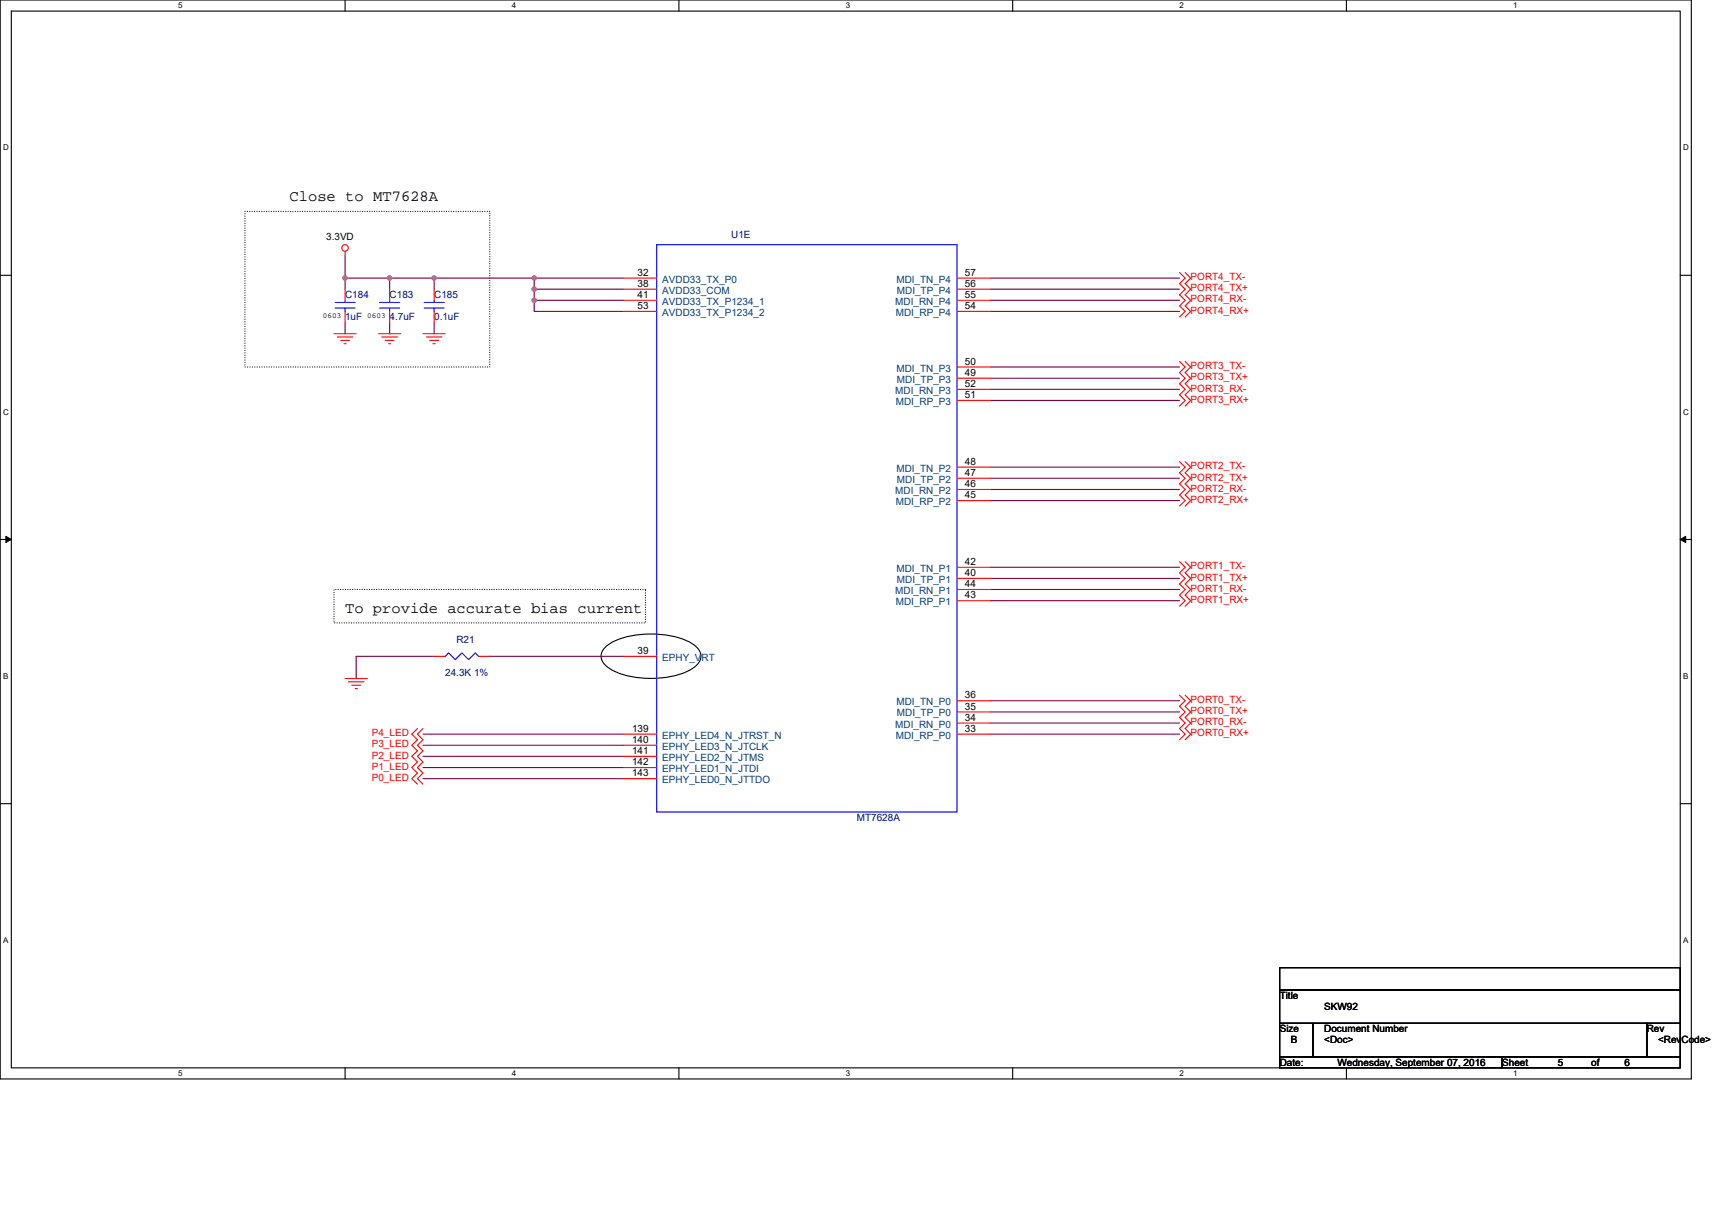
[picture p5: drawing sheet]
<svg xmlns="http://www.w3.org/2000/svg" width="297mm" height="210mm" viewBox="0 0 297 210" stroke-linecap="round" stroke-linejoin="round" font-family="sans-serif">
<path d="M0 0h293.5v187.2h-293.5zM2 1.9h289.5v183.4h-289.5z" fill="none" stroke="#000" stroke-width=".19"/>
<g fill="#fff">
<path d="M30.9 .2h.8v1.6h-.8z"/>
<path d="M30.9 185.5h.8v1.6h-.8z"/>
</g>
<path d="M59.9 0v1.9M59.9 185.3v1.9" fill="none" stroke="#000" stroke-width=".19"/>
<g fill="#fff">
<path d="M88.8 .2h.8v1.6h-.8z"/>
<path d="M88.8 185.5h.8v1.6h-.8z"/>
</g>
<path d="M117.8 0v1.9M117.8 185.3v1.9" fill="none" stroke="#000" stroke-width=".19"/>
<g fill="#fff">
<path d="M146.7 .2h.8v1.6h-.8z"/>
<path d="M146.7 185.5h.8v1.6h-.8z"/>
</g>
<path d="M175.7 0v1.9M175.7 185.3v1.9" fill="none" stroke="#000" stroke-width=".19"/>
<g fill="#fff">
<path d="M204.7 .2h.7v1.6h-.7z"/>
<path d="M204.7 185.5h.7v1.6h-.7z"/>
</g>
<path d="M233.6 0v1.9M233.6 185.3v1.9" fill="none" stroke="#000" stroke-width=".19"/>
<g fill="#fff">
<path d="M262.6 .2h.7v1.6h-.7z"/>
<path d="M262.6 185.5h.7v1.6h-.7z"/>
<path d="M.5 24.8h1v1.6h-1z"/>
<path d="M292 24.8h1v1.6h-1z"/>
<path d="M.5 70.7h1v1.5h-1z"/>
<path d="M292 70.7h1v1.5h-1z"/>
</g>
<path d="M0 47.8h2M291.5 47.8h2" fill="none" stroke="#000" stroke-width=".19"/>
<g fill="#fff">
<path d="M.5 116.5h.9v1.6h-.9z"/>
<path d="M292 116.5h.9v1.6h-.9z"/>
</g>
<path d="M0 93.6h2M291.5 93.6h2" fill="none" stroke="#000" stroke-width=".19"/>
<path d="M1 93.1l1 .5-1 .5zM291.5 93.6l1-.5v1z" fill="#000" stroke="#000" stroke-width=".17"/>
<g fill="#fff">
<path d="M.5 162.4h.9v1.5h-.9z"/>
<path d="M292 162.4h.9v1.5h-.9z"/>
</g>
<path d="M105.1 112.2a12.1 12.1 0 0 1 7.8-2.2 12.2 12.2 0 0 1 7.9 2.2 2.04 2.04 0 0 1 0 3.3 12.2 12.2 0 0 1-7.9 2.2 12.2 12.2 0 0 1-7.8-2.2 2.04 2.04 0 0 1 0-3.3zM0 139.5h2M291.5 139.5h2M222 167.9h69.5v3.9h-69.5zM222 171.8h69.5v5.8h-69.5zM222 177.6h5.8v5.8h-5.8zM227.8 177.6h57.9v5.8h-57.9zM285.7 177.6h5.8v5.8h-5.8zM222 183.4h38.6v1.9h-38.6zM260.6 183.4h30.9v1.9h-30.9z" fill="none" stroke="#000" stroke-width=".19"/>
<path d="M42.5 36.7h42.5v27h-42.5zM58 102.3h54v5.8h-54z" fill="none" stroke="#000" stroke-width=".19" stroke-dasharray="0 .4"/>
<g fill="none" stroke="#800040" stroke-width=".19">
<path d="M59.9 56v1.9M59.9 48.3v1.9M59.9 48.3h7.7M59.9 44.4v3.9M67.6 48.3h7.7v1.9M67.6 56v1.9M67.6 48.3v1.9M75.3 56v1.9M75.3 48.3h17.4M92.7 48.3h15.4M92.7 52.1v1.9h15.4M92.7 50.2v1.9h15.4"/>
<path d="M92.7 48.3v1.9h15.4M171.8 48.3h32.9M171.8 50.2h32.9M171.8 52.1h32.9M171.8 54h32.9M171.8 63.7h32.9M171.8 65.6h32.9M171.8 67.6h32.9M171.8 69.5h32.9M171.8 81.1h32.9M171.8 83h32.9M171.8 84.9h32.9"/>
<path d="M171.8 86.9h32.9M171.8 98.4h32.9M75.3 113.9h-13.5v3.9M85 113.9h23.1M171.8 100.4h32.9M171.8 102.3h32.9M171.8 104.2h32.9M73.4 127.4h34.7M73.4 129.3h34.7M73.4 131.3h34.7M73.4 133.2h34.7M73.4 135.1h34.7"/>
<path d="M171.8 121.6h32.9M171.8 123.5h32.9M171.8 125.5h32.9M171.8 127.4h32.9"/>
</g>
<g fill="#f0f" stroke="#f0f" stroke-width=".19">
<circle cx="67.6" cy="48.2" r=".38"/>
<circle cx="59.9" cy="48.2" r=".38"/>
<circle cx="92.7" cy="48.2" r=".38"/>
<circle cx="92.7" cy="52.1" r=".38"/>
<circle cx="75.3" cy="48.2" r=".38"/>
<circle cx="92.7" cy="50.2" r=".38"/>
</g>
<g fill="none" stroke="#f00" stroke-width=".19">
<path d="M58 57.9h3.8M58.5 58.5h2.7M59.1 59.1h1.5M59.7 59.6h.4M59.9 43.6v.8M59.9 50.2v1.9M59.9 54v2M65.7 57.9h3.8M66.2 58.5h2.8M66.8 59.1h1.6M67.4 59.6h.4M67.6 50.2v1.9"/>
<path d="M67.6 54v2M73.4 57.9h3.9M74 58.5h2.7M74.5 59.1h1.6M75.1 59.6h.4M75.3 50.2v1.9M75.3 54v2M108.1 48.3h5.8M108.1 50.2h5.8M108.1 52.1h5.8M108.1 54h5.8M166 48.3h5.8"/>
<path d="M166 50.2h5.8M166 52.1h5.8M166 54h5.8M204.7 47.3l.9 1-.9 .9 .9 1-.9 1 .9 .9-.9 1 .9 .9-.9 1M205.6 47.3l1 1-1 .9 1 1-1 1 1 .9-1 1 1 .9-1 1M166 63.7h5.8M166 65.6h5.8M166 67.6h5.8M166 69.5h5.8M204.7 62.7l.9 1-.9 1 .9 .9-.9 1 .9 1-.9 .9 .9 1-.9 1M205.6 62.7l1 1-1 1 1 .9-1 1 1 1-1 .9 1 1-1 1M166 81.1h5.8"/>
<path d="M166 83h5.8M166 84.9h5.8M166 86.9h5.8M166 98.4h5.8M204.7 97.5l.9 .9-.9 1 .9 1-.9 .9 .9 1-.9 1 .9 .9-.9 1M204.7 80.1l.9 1-.9 .9 .9 1-.9 1 .9 .9-.9 1 .9 1-.9 .9M205.6 97.5l1 .9-1 1 1 1-1 .9 1 1-1 1 1 .9-1 1M205.6 80.1l1 1-1 .9 1 1-1 1 1 .9-1 1 1 1-1 .9M59.9 117.8h3.8M60.4 118.3h2.8M61 118.9h1.6M61.6 119.5h.4"/>
<path d="M75.3 113.9h2M83 113.9h2M108.1 113.9h5.8M166 100.4h5.8M166 102.3h5.8M166 104.2h5.8M72.4 126.4l-.9 1 .9 1-.9 .9 .9 1-.9 1 .9 .9-.9 1 .9 1-.9 .9 .9 1M73.4 126.4l-1 1 1 1-1 .9 1 1-1 1 1 .9-1 1 1 1-1 .9 1 1M108.1 127.4h5.8M108.1 129.3h5.8M108.1 131.3h5.8M108.1 133.2h5.8"/>
<path d="M108.1 135.1h5.8M166 121.6h5.8M166 123.5h5.8M166 125.5h5.8M166 127.4h5.8M204.7 120.7l.9 .9-.9 1 .9 .9-.9 1 .9 1-.9 .9 .9 1-.9 1M205.6 120.7l1 .9-1 1 1 .9-1 1 1 1-1 .9 1 1-1 1"/>
<circle cx="59.9" cy="43" r=".57"/>
</g>
<g fill="none" stroke="#00f" stroke-width=".19">
<path d="M58.1 53.5h3.5M58.1 52.5h3.5M59.9 52.1v.4M59.9 53.5v.5M65.9 53.5h3.4M65.9 52.5h3.4M67.6 52.1v.4M67.6 53.5v.5M73.6 53.5h3.5M73.6 52.5h3.5M75.3 52.1v.4M75.3 53.5v.5"/>
<path d="M113.9 42.5h52.1v98.4h-52.1zM77.3 113.9l.5-.6 1.2 1.2 1.2-1.2 1.1 1.2 1.2-1.2 .5 .6"/>
</g>
<g font-size="2.7">
<text x="50.2" y="35">Close to MT7628A</text>
<text x="59.9" y="106.4">To provide accurate bias current</text>
</g>
<g font-size="1.7">
<text x="56.6" y="41.7">3.3VD</text>
<text x="110.6" y="47.9">32</text>
<text x="167.4" y="47.9">57</text>
<text x="110.6" y="49.8">38</text>
<text x="110.6" y="51.7">41</text>
<text x="110.6" y="53.6">53</text>
<text x="167.4" y="49.8">56</text>
<text x="167.4" y="53.6">54</text>
<text x="167.4" y="51.7">55</text>
<text x="167.4" y="65.2">49</text>
<text x="167.4" y="63.3">50</text>
<text x="167.4" y="69.1">51</text>
<text x="167.4" y="67.2">52</text>
<text x="167.4" y="82.6">47</text>
<text x="167.4" y="80.7">48</text>
<text x="167.4" y="86.5">45</text>
<text x="167.4" y="84.5">46</text>
<text x="167.4" y="100">40</text>
<text x="167.4" y="98">42</text>
<text x="167.4" y="101.9">44</text>
<text x="167.4" y="103.8">43</text>
<text x="110.6" y="113.5">39</text>
<text x="167.4" y="123.1">35</text>
<text x="167.4" y="121.2">36</text>
<text x="167.4" y="125.1">34</text>
<text x="109.7" y="127">139</text>
<text x="109.7" y="128.9">140</text>
<text x="109.7" y="130.9">141</text>
<text x="167.4" y="127">33</text>
<text x="109.7" y="132.8">142</text>
<text x="109.7" y="134.7">143</text>
<text x="222" y="173.4">Title</text>
<text x="222" y="179.1">Size</text>
<text x="229.8" y="179.1">Document Number</text>
<text x="229.8" y="175.3">SKW92</text>
<text x="285.7" y="179.1">Rev</text>
<text x="222" y="184.9">Date:</text>
<text x="224" y="181.1">B</text>
<text x="229.8" y="181.1">&lt;Doc&gt;</text>
<text x="232.1" y="184.9">Wednesday, September 07, 2016</text>
<text x="260.6" y="184.9">Sheet</text>
<text x="270.3" y="184.9">5</text>
<text x="276.1" y="184.9">of</text>
<text x="281.9" y="184.9">6</text>
<text x="287.7" y="181.1">&lt;RevCode&gt;</text>
</g>
<g font-size="1.7" fill="#000080">
<text x="126.9" y="41.3">U1E</text>
<text x="59.9" y="51.7">C184</text>
<text x="67.6" y="51.7">C183</text>
<text x="75.3" y="51.7">C185</text>
<text x="59.9" y="55.6">1uF</text>
<text x="67.6" y="55.6">4.7uF</text>
<text x="75.3" y="55.6">0.1uF</text>
<text x="79.2" y="111.6">R21</text>
<text x="77.3" y="117.4">24.3K 1%</text>
<text x="148.7" y="142.5">MT7628A</text>
</g>
<g font-size="1.7" fill="#004080">
<text x="114.9" y="49">AVDD33_TX_P0</text>
<text x="114.9" y="51">AVDD33_COM</text>
<text x="114.9" y="52.9">AVDD33_TX_P1234_1</text>
<text x="155.3" y="52.9">MDI_RN_P4</text>
<text x="155.5" y="49">MDI_TN_P4</text>
<text x="155.6" y="51">MDI_TP_P4</text>
<text x="114.9" y="54.8">AVDD33_TX_P1234_2</text>
<text x="155.4" y="54.8">MDI_RP_P4</text>
<text x="155.5" y="64.5">MDI_TN_P3</text>
<text x="155.3" y="68.3">MDI_RN_P3</text>
<text x="155.4" y="70.3">MDI_RP_P3</text>
<text x="155.6" y="66.4">MDI_TP_P3</text>
<text x="155.5" y="81.9">MDI_TN_P2</text>
<text x="155.6" y="83.8">MDI_TP_P2</text>
<text x="155.3" y="85.7">MDI_RN_P2</text>
<text x="155.4" y="87.7">MDI_RP_P2</text>
<text x="155.5" y="99.2">MDI_TN_P1</text>
<text x="155.6" y="101.2">MDI_TP_P1</text>
<text x="155.3" y="103.1">MDI_RN_P1</text>
<text x="155.4" y="105">MDI_RP_P1</text>
<text x="114.9" y="114.7">EPHY_VRT</text>
<text x="155.5" y="122.4">MDI_TN_P0</text>
<text x="155.6" y="124.3">MDI_TP_P0</text>
<text x="114.9" y="128.2">EPHY_LED4_N_JTRST_N</text>
<text x="114.9" y="130.1">EPHY_LED3_N_JTCLK</text>
<text x="155.3" y="126.3">MDI_RN_P0</text>
<text x="155.4" y="128.2">MDI_RP_P0</text>
<text x="114.9" y="132">EPHY_LED2_N_JTMS</text>
<text x="114.9" y="134">EPHY_LED1_N_JTDI</text>
<text x="114.9" y="135.9">EPHY_LED0_N_JTTDO</text>
</g>
<g font-size="1.7" fill="#f00">
<text x="206.6" y="52.5">PORT4_RX-</text>
<text x="206.6" y="48.6">PORT4_TX-</text>
<text x="206.6" y="50.6">PORT4_TX+</text>
<text x="206.6" y="54.4">PORT4_RX+</text>
<text x="206.6" y="64.1">PORT3_TX-</text>
<text x="206.6" y="69.9">PORT3_RX+</text>
<text x="206.6" y="67.9">PORT3_RX-</text>
<text x="206.6" y="66">PORT3_TX+</text>
<text x="206.6" y="81.4">PORT2_TX-</text>
<text x="206.6" y="83.4">PORT2_TX+</text>
<text x="206.6" y="87.2">PORT2_RX+</text>
<text x="206.6" y="85.3">PORT2_RX-</text>
<text x="206.6" y="98.8">PORT1_TX-</text>
<text x="206.6" y="100.8">PORT1_TX+</text>
<text x="206.6" y="104.6">PORT1_RX+</text>
<text x="206.6" y="102.7">PORT1_RX-</text>
<text x="206.6" y="125.9">PORT0_RX-</text>
<text x="206.6" y="122">PORT0_TX-</text>
<text x="206.6" y="123.9">PORT0_TX+</text>
<text x="64.5" y="127.8">P4_LED</text>
<text x="64.5" y="129.7">P3_LED</text>
<text x="64.5" y="131.7">P2_LED</text>
<text x="206.6" y="127.8">PORT0_RX+</text>
<text x="64.5" y="133.6">P1_LED</text>
<text x="64.5" y="135.5">P0_LED</text>
</g>
<g font-size="1.4">
<text x="30.9" y="1.5">5</text>
<text x="88.8" y="1.5">4</text>
<text x="146.7" y="1.5">3</text>
<text x="204.7" y="1.5">2</text>
<text x="262.6" y="1.5">1</text>
<text x=".5" y="26.1">D</text>
<text x="292" y="26.1">D</text>
<text x=".5" y="71.9">C</text>
<text x="292" y="71.9">C</text>
<text x=".5" y="117.8">B</text>
<text x="292" y="117.8">B</text>
<text x=".5" y="163.6">A</text>
<text x="292" y="163.6">A</text>
<text x="30.9" y="186.8">5</text>
<text x="88.8" y="186.8">4</text>
<text x="146.7" y="186.8">3</text>
<text x="204.7" y="186.8">2</text>
<text x="262.6" y="186.8">1</text>
</g>
<g font-size="1.3">
<text x="56" y="55.1">0603</text>
<text x="63.7" y="55.1">0603</text>
</g>
</svg>
